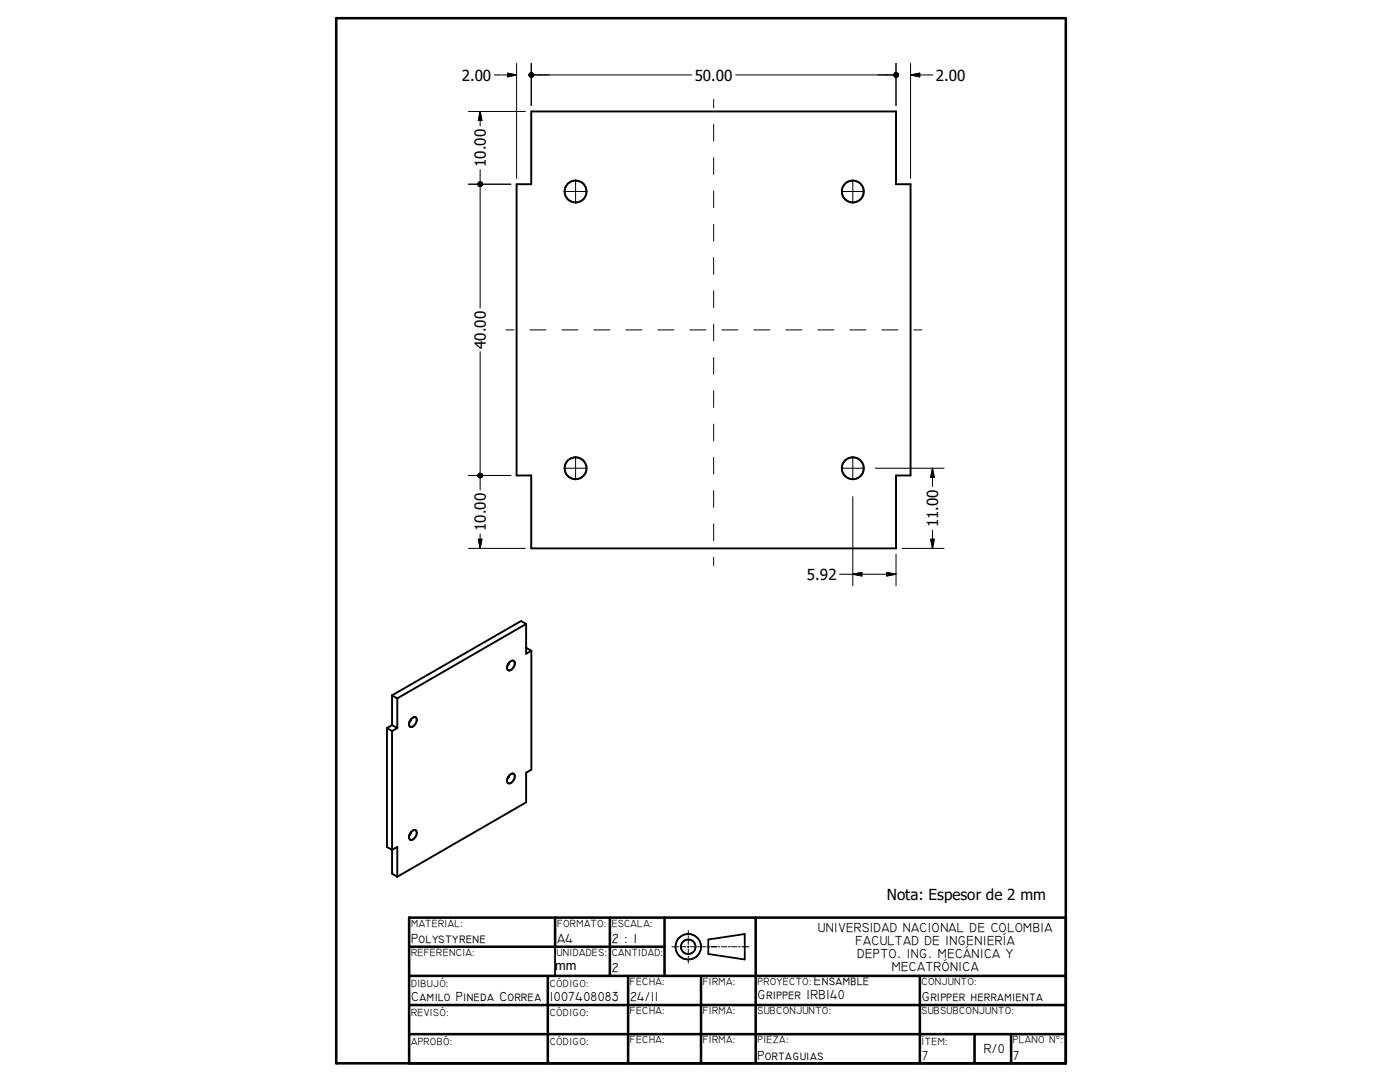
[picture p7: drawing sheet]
<svg xmlns="http://www.w3.org/2000/svg" width="279mm" height="216mm" viewBox="0 0 279 216" stroke-linecap="round" stroke-linejoin="round" font-family="sans-serif">
<g fill="none" stroke="#000" stroke-width=".38">
<path d="M106 22.2h72.8v14.6h2.9v58.1h-2.9v14.5h-72.8v-14.5h-2.9v-58.1h2.9zM78.2 138.7v6M78.2 138.7l1.1 .7M79.3 139.4v5.9M101.6 132.2l-.3 .6M101.7 132.1a.55 .55 0 0 1 .6-.3 .55 .55 0 0 1 .4 .5 1.39 1.39 0 0 1-1.3 1.4 1.18 1.18 0 0 1 .3-1.6zM105 124.5v5.9l1-.5M105 129.3l1 .6M105 124.5l-1-.6-25.8 14.8M105 124.5l-25.7 14.9M106 129.9v23.7l-1 .6v5.9l-25.7 14.9M77.2 145.3v23.7l1 .6 1.1-.6v6"/>
<path d="M77.2 145.3l1 .6M78.2 145.9v28.4l1.1 .7M78.2 144.7l1.1 .6M78.2 144.7l-1 .6M79.3 145.3l-1.1 .6M82.1 143.4l-.4 .7M82.1 143.4a.59 .59 0 0 1 .9-.3 .59 .59 0 0 1 .1 .9 1.06 1.06 0 0 1-1.3 .9 1.42 1.42 0 0 1 .3-1.5zM101.6 154.7l-.3 .7M101.7 154.7a.59 .59 0 0 1 .8-.3 .59 .59 0 0 1 .2 .9 1.06 1.06 0 0 1-1.4 .9 1.33 1.33 0 0 1 .4-1.5zM82.1 166l-.4 .6M82.1 166a.59 .59 0 0 1 .9-.3 .59 .59 0 0 1 .1 .8 1.1 1.1 0 0 1-1.3 1 1.42 1.42 0 0 1 .3-1.5z"/>
<circle cx="114.9" cy="38.2" r="2.18"/>
<circle cx="170.2" cy="38.2" r="2.17"/>
<circle cx="114.9" cy="93.4" r="2.18"/>
<circle cx="170.2" cy="93.4" r="2.18"/>
</g>
<g fill="none" stroke="#000" stroke-width=".51">
<path d="M67.1 3.6h145.6v208.6h-145.6zM81.7 194.7h131M81.7 188.9h50.9M109.3 194.7v17.5M110.8 183.1v5.8M121.7 183.1v11.6M125.4 194.7v17.5M132.6 183.1v11.6M139.9 194.7v17.5M150.8 183.1v29.1M183.6 194.7v17.5M212.7 183.1h-131v29.1"/>
<path d="M81.7 200.5h131M81.7 206.4h131M194.5 206.4v5.8M201.8 206.4v5.8"/>
</g>
<g fill="none" stroke="#000" stroke-width=".36">
<path d="M110.8 188.9v5.8M141.4 187.5l7.2-1.1v5.1l-7.2-1.1z"/>
<circle cx="137.3" cy="188.9" r="2.55"/>
<circle cx="137.4" cy="188.9" r="1.45"/>
</g>
<g fill="none" stroke="#000" stroke-width=".2">
<path d="M98.6 15h4.5M101.3 14.6l1.8 .4-1.8 .3zM103.1 12.6v23M106 12.6v8.5M106.5 15h31.5M142.4 19.9v1.6M146.8 15h31.6M178.8 12.6v8.5M181.7 15h4.5M181.7 15l1.9-.4v.7zM181.7 12.6v23M93.5 36.8h8.5"/>
<path d="M93.5 22.2h11.4M95.8 22.2v2.9M95.8 33.8v2.5M95.8 37.2v24.2M95.8 22.2l.4 1.8h-.7zM112.6 38.2h4.6M114.9 35.9v4.6M142.4 24.8v3.4M142.4 31.5v3.3M142.4 38.1v3.3M167.9 38.2h4.6M170.2 35.9v4.6"/>
<path d="M142.4 44.8v3.3M142.4 51.4v3.3M142.4 58v3.4M95.8 70.2v24.2M101 65.8h1.6M105.8 65.8h3.2M112.2 65.8h3.2M118.5 65.8h3.2M124.9 65.8h3.2M131.3 65.8h3.2M137.7 65.8h3.2M142.4 64.7v3.3"/>
<path d="M142.4 71.3v3.4M142.4 78v3.3M144.1 65.8h3.2M150.5 65.8h3.2M156.8 65.8h3.2M163.2 65.8h3.2M169.6 65.8h3.2M176 65.8h3.2M182.4 65.8h1.6M93.5 94.9h8.5M95.8 95.3v2.5M112.6 93.4h4.6"/>
<path d="M114.9 91.1v4.6M142.4 84.6v3.3M142.4 91.3v3.3M142.4 97.9v3.3M167.9 93.4h4.6M170.2 91.1v4.6M170.2 99.1v17.8M174.7 93.4h13.7M186.1 93.4v3.7M186.1 93.4l.4 1.9h-.8zM93.5 109.4h11.4M95.5 107.6h.7l-.4 1.8z"/>
<path d="M95.8 106.5v2.9M142.4 104.5v3.4M142.4 111.2v1.7M167.6 114.6h11.2M170.2 114.6l1.8-.4v.7zM177 114.2l1.8 .4-1.8 .3zM178.8 110.6v6.3M180 109.4h8.4M185.7 107.6h.8l-.4 1.8zM186.1 105.8v3.6M134.1 188.9h.7M135.1 188.9h.4"/>
<path d="M135.8 188.9h1.1M137.2 188.9h.3M137.4 185.7v.7M137.4 186.7v.4M137.4 187.4v1M137.4 188.7v.4M137.4 189.4v1.1M137.4 190.8v.3M137.4 191.4v.7M137.8 188.9h1.1M139.2 188.9h.4M139.9 188.9h1"/>
<path d="M141.3 188.9h.3M141.9 188.9h1.1M143.3 188.9h.3M143.9 188.9h1.1M145.3 188.9h.4M146 188.9h1.1M147.4 188.9h.3M148 188.9h1.5"/>
</g>
<g fill="#000" stroke="#000" stroke-width=".2">
<path d="M101.3 14.6l1.8 .4-1.8 .3zM106.4 14.7l.1 .3zM106.3 14.6l.2 .4zM106.2 14.5l.3 .5zM106 14.5l.5 .5zM105.9 14.5l.6 .5zM105.8 14.6l.1-.1 .6 .5zM105.7 14.6h.1l.7 .4zM105.7 14.6l.8 .4-.9-.2zM105.6 14.8l.9 .2-.9-.1zM105.6 14.9l.9 .1h-.9zM105.6 15h.9l-.9 .2z"/>
<path d="M105.6 15.2l.9-.2-.8 .3zM105.7 15.3l.8-.3-.7 .4zM105.8 15.4l.7-.4-.6 .4zM105.9 15.4l.6-.4zM106.5 15l-.5 .4zM106.5 15l-.3 .4zM106.5 15l-.2 .3zM106.5 15l-.1 .2zM106.5 15v.1zM179.2 14.7l.1 .3zM179.1 14.6l.2 .4zM179 14.5l.3 .5z"/>
<path d="M178.8 14.5l.5 .5zM178.7 14.5l.6 .5zM178.6 14.6l.1-.1 .6 .5zM178.5 14.6h.1l.7 .4zM178.5 14.6l.8 .4-.9-.2zM178.4 14.8l.9 .2-.9-.1zM178.4 14.9l.9 .1h-.9zM178.4 15h.9l-.9 .2zM178.4 15.2l.9-.2-.8 .3zM178.5 15.3l.8-.3-.7 .4zM178.6 15.4l.7-.4-.6 .4zM178.7 15.4l.6-.4z"/>
<path d="M179.3 15l-.5 .4zM179.3 15l-.3 .4zM179.3 15l-.2 .3zM179.3 15l-.1 .2zM179.3 15v.1zM181.7 15l1.9-.4v.7zM95.8 22.2l.4 1.8h-.7zM96.2 36.5l.1 .3zM96.1 36.4l.2 .4zM96 36.3l.3 .5zM95.8 36.3l.5 .5zM95.7 36.3l.6 .5z"/>
<path d="M95.6 36.4l.1-.1 .6 .5zM95.5 36.5l.1-.1 .7 .4zM95.5 36.5l.8 .3-.9-.2zM95.4 36.6l.9 .2-.9-.1zM95.4 36.7l.9 .1h-.9zM95.4 36.8h.9l-.9 .2zM95.4 37l.9-.2-.8 .3zM95.5 37.1l.8-.3-.7 .3zM95.6 37.1l.7-.3-.6 .4zM95.7 37.2l.6-.4zM96.3 36.8l-.5 .4zM96.3 36.8l-.3 .4z"/>
<path d="M96.3 36.8l-.2 .3zM96.3 36.8l-.1 .2zM96.3 36.8v.1zM96.2 94.6l.1 .3zM96.1 94.5l.2 .4zM96 94.5l.3 .4zM95.8 94.4l.5 .5zM95.7 94.4l.6 .5zM95.6 94.5l.1-.1 .6 .5zM95.5 94.6l.1-.1 .7 .4zM95.5 94.6l.8 .3-.9-.2zM95.4 94.7l.9 .2-.9-.1z"/>
<path d="M95.4 94.8l.9 .1-.9 .1zM95.4 95l.9-.1-.9 .2zM95.4 95.1l.9-.2-.8 .3zM95.5 95.2l.8-.3-.7 .4zM95.6 95.3l.7-.4-.6 .4zM95.7 95.3l.6-.4zM96.3 94.9l-.5 .4zM96.3 94.9l-.3 .4zM96.3 94.9l-.2 .3zM96.3 94.9l-.1 .3zM96.3 94.9v.1zM186.1 93.4l.4 1.9h-.8z"/>
<path d="M95.5 107.6h.7l-.4 1.8zM170.2 114.6l1.8-.4v.7zM177 114.2l1.8 .4-1.8 .3zM185.7 107.6h.8l-.4 1.8z"/>
</g>
<g font-size="3">
<text x="92.2" y="16.1">2.00</text>
<text x="138.6" y="16.1">50.00</text>
<text x="186.8" y="16.1">2.00</text>
<text x="96.9" y="33.3" transform="rotate(-90 96.9 33.3)">10.00</text>
<text x="96.9" y="69.6" transform="rotate(-90 96.9 69.6)">40.00</text>
<text x="96.9" y="106" transform="rotate(-90 96.9 106)">10.00</text>
<text x="187.2" y="105.2" transform="rotate(-90 187.2 105.2)">11.00</text>
<text x="161" y="115.7">5.92</text>
<text x="177" y="179.6">Nota: Espesor de 2 mm</text>
</g>
<g font-size="2.7">
<text x="82" y="188.2">Polystyrene</text>
<text x="111.2" y="188.2">A4</text>
<text x="122.1" y="188.2">2 : 1</text>
</g>
<g font-size="2.6">
<text x="163.2" y="185.9">UNIVERSIDAD NACIONAL DE COLOMBIA</text>
<text x="170.7" y="188.5">FACULTAD DE INGENIERÍA</text>
<text x="171.1" y="191.1">DEPTO. ING. MECÁNICA Y</text>
<text x="122.1" y="194">2</text>
<text x="162.4" y="196.6">Ensamble</text>
<text x="178" y="193.7">MECATRÓNICA</text>
<text x="82" y="199.8">Camilo Pineda Correa</text>
<text x="109.7" y="199.8">1007408083</text>
<text x="125.7" y="199.8">24/11</text>
<text x="151.2" y="199.4">Gripper IRB140</text>
<text x="183.9" y="199.8">Gripper herramienta</text>
<text x="151.2" y="211.4">Portaguias</text>
<text x="183.9" y="211.4">7</text>
<text x="196.3" y="210.2">R/0</text>
<text x="202.1" y="211.4">7</text>
</g>
<text font-size="2.5" x="110.8" y="193.5">mm</text>
<g font-size="2.1">
<text x="82" y="184.9">MATERIAL:</text>
<text x="111.2" y="184.9">FORMATO:</text>
<text x="122.1" y="184.9">ESCALA:</text>
<text x="82" y="190.7">REFERENCIA:</text>
<text x="111" y="190.8">UNIDADES:</text>
<text x="122.1" y="190.7">CANTIDAD:</text>
<text x="82" y="197">DIBUJÓ:</text>
<text x="109.7" y="197">CÓDIGO:</text>
<text x="125.7" y="196.5">FECHA:</text>
<text x="140.2" y="196.5">FIRMA:</text>
<text x="151.2" y="196.5">PROYECTO:</text>
<text x="183.9" y="196.5">CONJUNTO:</text>
<text x="82" y="202.8">REVISÓ:</text>
<text x="109.7" y="202.8">CÓDIGO:</text>
<text x="125.7" y="202.4">FECHA:</text>
<text x="140.2" y="202.4">FIRMA:</text>
<text x="151.2" y="202.4">SUBCONJUNTO:</text>
<text x="183.9" y="202.4">SUBSUBCONJUNTO:</text>
<text x="82" y="208.6">APROBÓ:</text>
<text x="109.7" y="208.6">CÓDIGO:</text>
<text x="125.7" y="208.2">FECHA:</text>
<text x="140.2" y="208.2">FIRMA:</text>
<text x="151.2" y="208.2">PIEZA:</text>
<text x="183.9" y="208.6">ÍTEM:</text>
<text x="202.1" y="208.2">PLANO N°:</text>
</g>
</svg>
